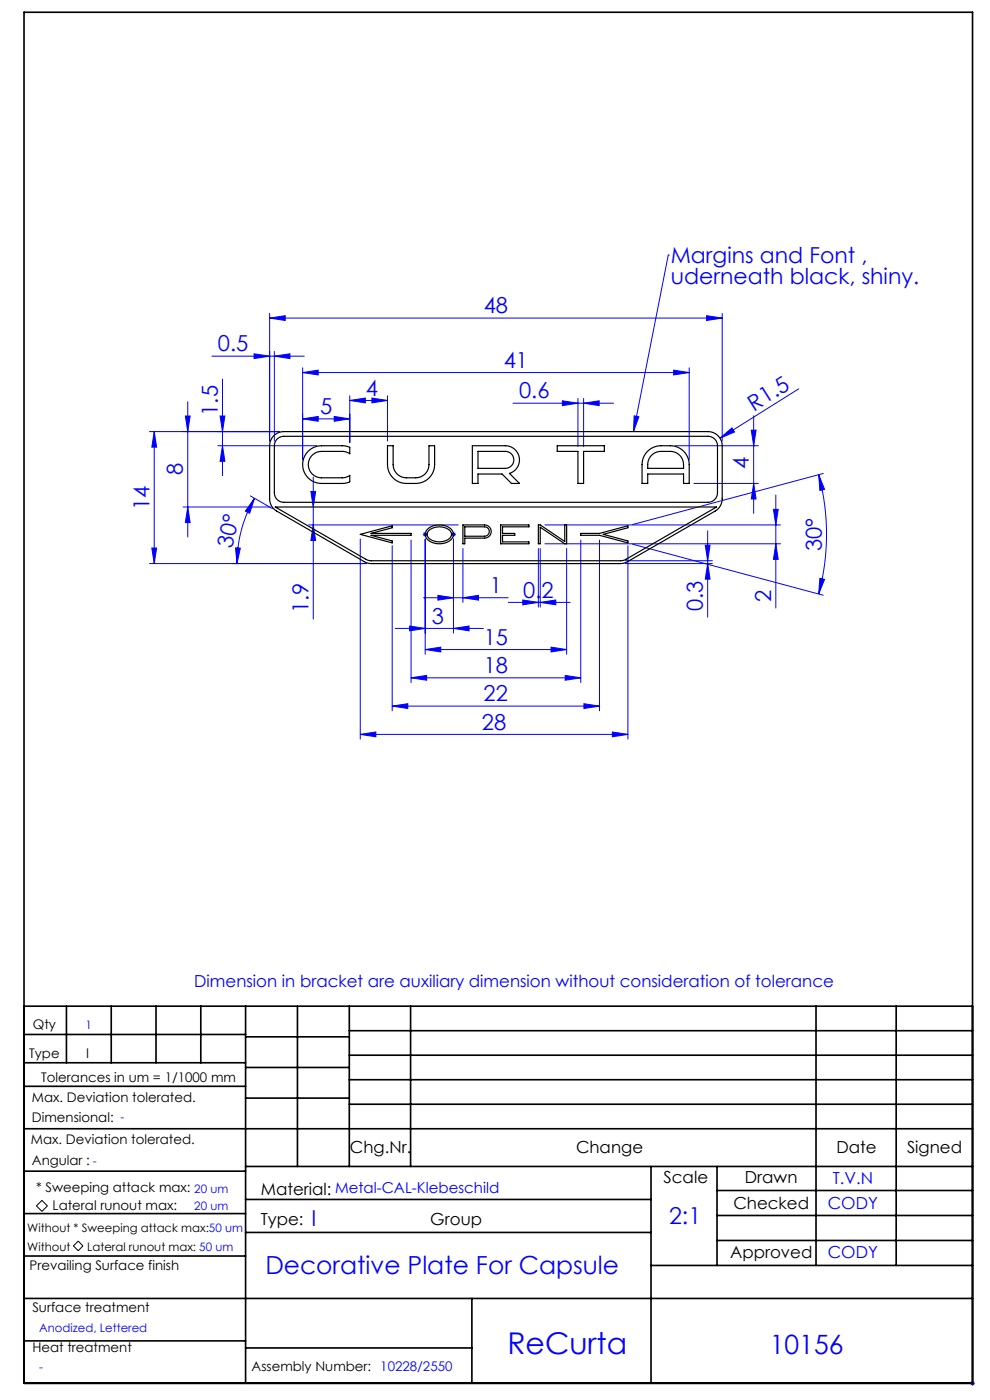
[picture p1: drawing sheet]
<svg xmlns="http://www.w3.org/2000/svg" width="210mm" height="297mm" viewBox="0 0 210 297" stroke-linecap="round" stroke-linejoin="round" font-family="sans-serif">
<path d="M8.9 254.7l1.2 1.1-1.2 1.2-1.2-1.2zM15.6 264.3l1-1 1 1-1 1z" fill="none" stroke="#000" stroke-width=".21"/>
<g fill="none" stroke="#00f" stroke-width=".21">
<path d="M141.8 54.1h.1M141.8 54.1l-7.4 37.5M44.9 75.6h19.6M53.9 75.1l3.3 .5-3.3 .5zM57.2 67.5l3.3-.5v1zM57.2 66.5v27.1M57.2 67.5h96M58.2 75.6l3.3-.5v1zM58.2 74.6v19M64.2 79l3.3-.5v1zM64.2 78v19.6M64.2 79h82"/>
<path d="M142.9 78.5l3.3 .5-3.3 .5zM146.2 78v19.6M149.9 67l3.3 .5-3.3 .5zM153.2 66.5v27.1M31.7 91.6h27.5M32.7 91.6l.5 3.3h-1zM32.7 91.6v28M39.3 88.3h1l-.5 3.3zM39.8 85.2v28.7M46.2 94.6h21M46.7 88.3h1l-.5 3.3zM47.2 80.4v20.5"/>
<path d="M47.2 94.6l.5 3.3h-1zM64.2 88.9l3.3-.5v1zM64.2 88.9h10M70.9 88.4l3.3 .5-3.3 .5zM74.2 85l3.3-.6v1.1zM74.2 84v9.9M74.2 85h8M78.9 84.4l3.3 .6-3.3 .5zM82.2 84v9.6M108.8 85.5h21.3M119.3 85l3.3 .5-3.3 .5zM122.6 84.5v10.3"/>
<path d="M123.8 85.5l3.3-.5v1zM123.8 84.5v10.3M134.5 88.2l1 .2-1.1 3.2zM143.2 94.6h17.7M152.7 93l2.6-2.2 .5 .8zM159.4 91.3h1l-.5 3.3zM159.9 88.2v20.7M169.4 82.5l-16.7 10.5M31.7 119.6h46.1M32.2 116.3h1l-.5 3.3zM38.8 107.6h18.6M39.8 107.6l.5 3.3h-1z"/>
<path d="M50 116.2l1 .1-.7 3.3zM53.1 105.2l4.7 2.7M54 105.7l-1 3.2-.9-.5zM54 105.7a27.7 27.7 0 0 0-3.7 13.9M65.4 111.4h31.8M65.9 104.3h1.1l-.6 3.3zM66.4 111.4l.6 3.3h-1.1zM66.4 101.2v30.1M76.4 114.4v42.4M83.2 115.8v35M87.2 114.6v30.2M89.7 113.4h1"/>
<path d="M89.8 113l.7 .7M90.2 112.9v1M90.2 114.4v24.4M90.5 113l-.7 .7M95.7 113.4h1M95.8 113l.7 .7M96.2 112.9v1M96.2 114.4v19.9M96.5 113l-.7 .7M98.2 116.4v11.4M114.2 116.4v12.4M114.6 116.4v12.4"/>
<path d="M115.6 111.4h50M115.6 115.4h50M120.2 116.4v22.4M123.2 114.6v30.2M127.2 114.6v36.2M132.6 119.6h18.5M132.6 119h18.5M133.2 115.8v41M134.2 115.4l40.4 10.9M147.2 102.6h13.7M149.6 115.7h1l-.5 3.3zM150.1 119.6l.5 3.3h-1z"/>
<path d="M150.1 112.6v18.3M159.9 102.6l.5 3.3h-1zM164.1 108.1h1l-.5 3.3zM164.6 105v24M164.6 115.4l.5 3.3h-1zM173.7 100.7l1.2 3.1-1 .2zM173.7 100.7a48.9 48.9 0 0 1 0 25.3M174.6 100.4l-40.4 10.9M83.8 133.3h18.7M86.9 132.8l3.3 .5-3.3 .5zM89.8 126.8h18M90.2 137.8l3.3-.5v1z"/>
<path d="M90.2 137.8h30M92.9 126.3l3.3 .5-3.3 .5zM96.2 133.3l3.3-.5v1zM98.2 126.8l3.3-.5v1zM107.8 127.8h13.1M110.9 127.3l3.3 .5-3.3 .5zM114.6 127.8l3.3-.5v1zM116.9 137.3l3.3 .5-3.3 .5zM173.9 122.7l1 .2-1.2 3.1zM76.4 155.8l3.3-.5v1zM76.4 155.8h56.8M83.2 149.8l3.3-.5v1z"/>
<path d="M83.2 149.8h44M87.2 143.8l3.3-.5v1zM87.2 143.8h36M119.9 143.3l3.3 .5-3.3 .5zM123.9 149.3l3.3 .5-3.3 .5zM129.9 155.3l3.3 .5-3.3 .5zM205.8 293.5h1M205.9 293.1l.7 .7M206.3 293v1M206.6 293.1l-.7 .7"/>
</g>
<g fill="none" stroke="#000" stroke-width=".35">
<path d="M5.1 2.6h201.2v290.9h-201.2zM5.1 213.5h201.2M5.1 219.5h47M14.1 213.5v12M23.6 213.5v12M33.1 213.5v12M42.6 213.5v12M52.1 213.5v80M52.1 220h22M63.1 213.5v34M74.1 218.7h132.2M74.1 213.5v34"/>
<path d="M87.1 213.5v34M173.1 213.5v55M190.1 213.5v55M5.1 239.5h201.2M5.1 230.5h47M5.1 225.5h47M52.1 226.5h22M52.1 233h22M74.1 223.9h132.2M74.1 229.1h132.2M74.1 234.3h132.2M5.1 257.5h47"/>
<path d="M5.1 248.5h47M52.1 247.5h154.2M52.1 254.5h86M138.1 247.5v46M152.1 247.5v21M152.1 252.6h54.2M152.1 257.9h54.2M5.1 275.5h201.2M5.1 266.5h47M52.1 261.5h86M100.1 275.5v18M138.1 268.5h68.2"/>
<path d="M152.1 263.2h54.2M5.1 284.5h47M52.1 286h48"/>
</g>
<g fill="#00f">
<path d="M134.5 88.2l1 .2-1.1 3.2z"/>
<path d="M152.7 93l2.6-2.2 .5 .8z"/>
<path d="M90.2 137.8l3.3-.5v1zM116.9 137.3l3.3 .5-3.3 .5zM86.9 132.8l3.3 .5-3.3 .5zM96.2 133.3l3.3-.5v1zM92.9 126.3l3.3 .5-3.3 .5zM98.2 126.8l3.3-.5v1z"/>
<path d="M57.2 67.5l3.3-.5v1zM149.9 67l3.3 .5-3.3 .5zM53.9 75.1l3.3 .5-3.3 .5zM58.2 75.6l3.3-.5v1zM64.2 79l3.3-.5v1zM142.9 78.5l3.3 .5-3.3 .5zM64.2 88.9l3.3-.5v1zM70.9 88.4l3.3 .5-3.3 .5zM74.2 85l3.3-.6v1.1zM78.9 84.4l3.3 .6-3.3 .5zM119.3 85l3.3 .5-3.3 .5zM123.8 85.5l3.3-.5v1zM76.4 155.8l3.3-.5v1zM129.9 155.3l3.3 .5-3.3 .5zM83.2 149.8l3.3-.5v1zM123.9 149.3l3.3 .5-3.3 .5zM110.9 127.3l3.3 .5-3.3 .5zM114.6 127.8l3.3-.5v1z"/>
<path d="M87.2 143.8l3.3-.5v1zM119.9 143.3l3.3 .5-3.3 .5z"/>
<path d="M54 105.7l-1 3.2-.9-.5zM50 116.2l1 .1-.7 3.3z"/>
<path d="M173.9 122.7l1 .2-1.2 3.1zM173.7 100.7l1.2 3.1-1 .2z"/>
<path d="M46.7 88.3h1l-.5 3.3zM47.2 94.6l.5 3.3h-1zM39.3 88.3h1l-.5 3.3zM39.8 107.6l.5 3.3h-1zM32.7 91.6l.5 3.3h-1zM32.2 116.3h1l-.5 3.3zM149.6 115.7h1l-.5 3.3zM150.1 119.6l.5 3.3h-1zM164.1 108.1h1l-.5 3.3zM164.6 115.4l.5 3.3h-1zM65.9 104.3h1.1l-.6 3.3zM66.4 111.4l.6 3.3h-1.1zM159.4 91.3h1l-.5 3.3zM159.9 102.6l.5 3.3h-1z"/>
</g>
<g fill="none" stroke="#000" stroke-width=".25">
<path d="M58.1 92.4l1.2-.7 .9-.1h90a3 3 0 0 1 3 3v11.2a3 3 0 0 1-1.5 2.6l-18.6 10.8-1.5 .4-53.2-.1-1.1-.3-18.6-10.8a3 3 0 0 1-1.5-2.6v-11.2l.1-1zM58.8 93.1l.6-.4 .8-.1h90a2 2 0 0 1 2 2v10a2 2 0 0 1-2 2h-90a2 2 0 0 1-2-2v-10l.1-.8zM65.4 95.7l1.3-.8 1-.3h5.1l1.4 .3v1.4l-1.4-.5h-4.6a2.8 2.8 0 0 0-2.8 2.8 2.8 2.8 0 0 0 2.8 2.8h4.6l1.4-.5v1.3l-.6 .2-1 .2h-4.4a4 4 0 0 1-3.7-2.5 4 4 0 0 1 .9-4.4zM82.2 94.6h1.2v4a2.8 2.8 0 0 0 2.8 2.8 5.6 5.6 0 0 0 3.3-.3l1-.9 .5-1.2v-4.4h1.2v4a4 4 0 0 1-4 4 6.5 6.5 0 0 1-4-.6 4 4 0 0 1-2-3.4zM100.2 94.6h7a3 3 0 0 1 3 2.5 3 3 0 0 1-2.1 3.3l2.1 2.2h-1.7l-2-2h-5.1v2h-1.2zM101.4 95.8h5.8a1.8 1.8 0 0 1 1.8 1.8 1.8 1.8 0 0 1-1.8 1.8h-5.8zM118.2 94.6h10v1.2h-4.4v6.8h-1.2v-6.8h-4.4zM137.4 95.7l1.3-.8a7.9 7.9 0 0 1 4-.3 4 4 0 0 1 3.5 4v4h-1.2v-2h-7.6v2h-1.2v-4.6l.3-1zM138.2 96.6l.7-.5a5.6 5.6 0 0 1 3.3-.3 2.93 2.93 0 0 1 2.8 3.6h-7.6l.1-1.7zM58.4 107.6h93.6l-19.2 11-1.2 .4-53.1-.1-.9-.3zM76.4 113.4l6.8-1.9v.5l-4.5 1.2h8.5v.4h-8.5l4.5 1.2v.4zM90.7 112.2a3.8 3.8 0 0 1 5.3 .4 1.83 1.83 0 0 1-1.6 2.6 3.3 3.3 0 0 1-4.2-1.5v-.6z"/>
<path d="M90.9 112.6a3.4 3.4 0 0 1 4.8 .4 1.36 1.36 0 0 1-1.1 1.7 3.3 3.3 0 0 1-3.9-1v-.7zM98.2 111.4h4.6a1.4 1.4 0 0 1 1.4 1.4 1.4 1.4 0 0 1-1.4 1.4h-4.2v1.2h-.4zM98.6 111.8h4.2a1 1 0 0 1 1 1 1 1 0 0 1-1 1h-4.2zM106.2 111.4h6v.4h-5.6v1.4h2.6v.4h-2.6v1.4h5.6v.4h-6zM114.2 111.4h.4l5.2 3.5v-3.5h.4v4h-.4l-5.2-3.6v3.6h-.4zM123.2 113.2h4l6-1.7v.5l-5.2 1.4 5.2 1.4v.4l-6-1.6h-4z"/>
</g>
<text font-size="6.3" fill="#00f" x="107.6" y="287.3">ReCurta</text>
<text font-size="5.6" fill="#00f" x="163.3" y="287.2">10156</text>
<text font-size="5.3" fill="#00f" x="56.3" y="270.3">Decorative Plate For Capsule</text>
<text font-size="4.9" fill="#00f" x="141.9" y="259.7">2:1</text>
<g font-size="4.7" fill="#00f">
<text x="142.3" y="55.8">Margins and Font ,</text>
<text x="142.3" y="60.3">uderneath black, shiny.</text>
<text x="102.6" y="66.5">48</text>
<text x="46.2" y="74.5">0.5</text>
<text x="77.6" y="83.9">4</text>
<text x="106.9" y="78">41</text>
<text x="46.2" y="88.2" transform="rotate(-90 46.2 88.2)">1.5</text>
<text x="67.9" y="87.8">5</text>
<text x="110.1" y="84.5">0.6</text>
<text x="159.9" y="87.3" transform="rotate(-32 159.9 87.3)">R1.5</text>
<text x="38.8" y="100.9" transform="rotate(-90 38.8 100.9)">8</text>
<text x="158.9" y="99.6" transform="rotate(-90 158.9 99.6)">4</text>
<text x="31.7" y="108.1" transform="rotate(-90 31.7 108.1)">14</text>
<text x="49.2" y="116.4" transform="rotate(-77 49.2 116.4)">30°</text>
<text x="174.3" y="116.9" transform="rotate(-90 174.3 116.9)">30°</text>
<text x="103.9" y="125.8">1</text>
<text x="65.4" y="130" transform="rotate(-90 65.4 130)">1.9</text>
<text x="111" y="126.8">0.2</text>
<text x="149.1" y="129.6" transform="rotate(-90 149.1 129.6)">0.3</text>
<text x="163.6" y="127.7" transform="rotate(-90 163.6 127.7)">2</text>
<text x="91.6" y="132.3">3</text>
<text x="102.6" y="136.8">15</text>
<text x="102.6" y="142.8">18</text>
<text x="102.6" y="148.8">22</text>
<text x="102.2" y="154.8">28</text>
<text x="66.1" y="260">I</text>
</g>
<g font-size="3.5" fill="#00f">
<text x="41.2" y="209.5">Dimension in bracket are auxiliary dimension without consideration of tolerance</text>
<text x="176.6" y="251.1">T.V.N</text>
<text x="175.6" y="256.6">CODY</text>
<text x="175.6" y="267">CODY</text>
</g>
<g font-size="3.5">
<text x="74.2" y="244.7">Chg.Nr.</text>
<text x="122.2" y="244.7">Change</text>
<text x="177.4" y="244.7">Date</text>
<text x="192.4" y="244.7">Signed</text>
<text x="140.8" y="250.9">Scale</text>
<text x="158" y="250.9">Drawn</text>
<text x="55.3" y="253.5">Material: Metal-CAL-Klebeschild</text>
<text x="155.6" y="256.4">Checked</text>
<text x="55.3" y="259.8">Type:</text>
<text x="91.3" y="259.8">Group</text>
<text x="154.9" y="266.9">Approved</text>
</g>
<g font-size="2.8">
<text x="7" y="218.4">Qty</text>
<text x="6.2" y="224.5">Type</text>
<text x="18.2" y="224.5">I</text>
<text x="6.8" y="233.7">Max. Deviation tolerated.</text>
<text x="8.8" y="229.4">Tolerances in um = 1/1000 mm</text>
<text x="6.8" y="238.1">Dimensional:</text>
<text x="6.6" y="242.8">Max. Deviation tolerated.</text>
<text x="6.8" y="247.1">Angular :</text>
<text x="7.6" y="252.9">* Sweeping attack max:</text>
<text x="11.2" y="256.7">Lateral runout max:</text>
<text x="6.3" y="269.5">Prevailing Surface finish</text>
<text x="6.9" y="278.3">Surface treatment</text>
<text x="6.9" y="286.7">Heat treatment</text>
<text x="53.4" y="290.9">Assembly Number: 10228/2550</text>
</g>
<g font-size="2.5" fill="#00f">
<text x="18.1" y="218.3">1</text>
<text x="25.5" y="237.9">-</text>
<text x="19.7" y="247.1">-</text>
<text x="41.2" y="253.1">20 um</text>
<text x="41.2" y="256.6">20 um</text>
<text x="8.3" y="282.6">Anodized, Lettered</text>
<text x="8.3" y="290.9">-</text>
</g>
<g font-size="2.5">
<text x="5.8" y="261.4">Without * Sweeping attack max:50 um</text>
<text x="5.8" y="265.4">Without</text>
<text x="18.5" y="265.3">Lateral runout max: 50 um</text>
</g>
</svg>
